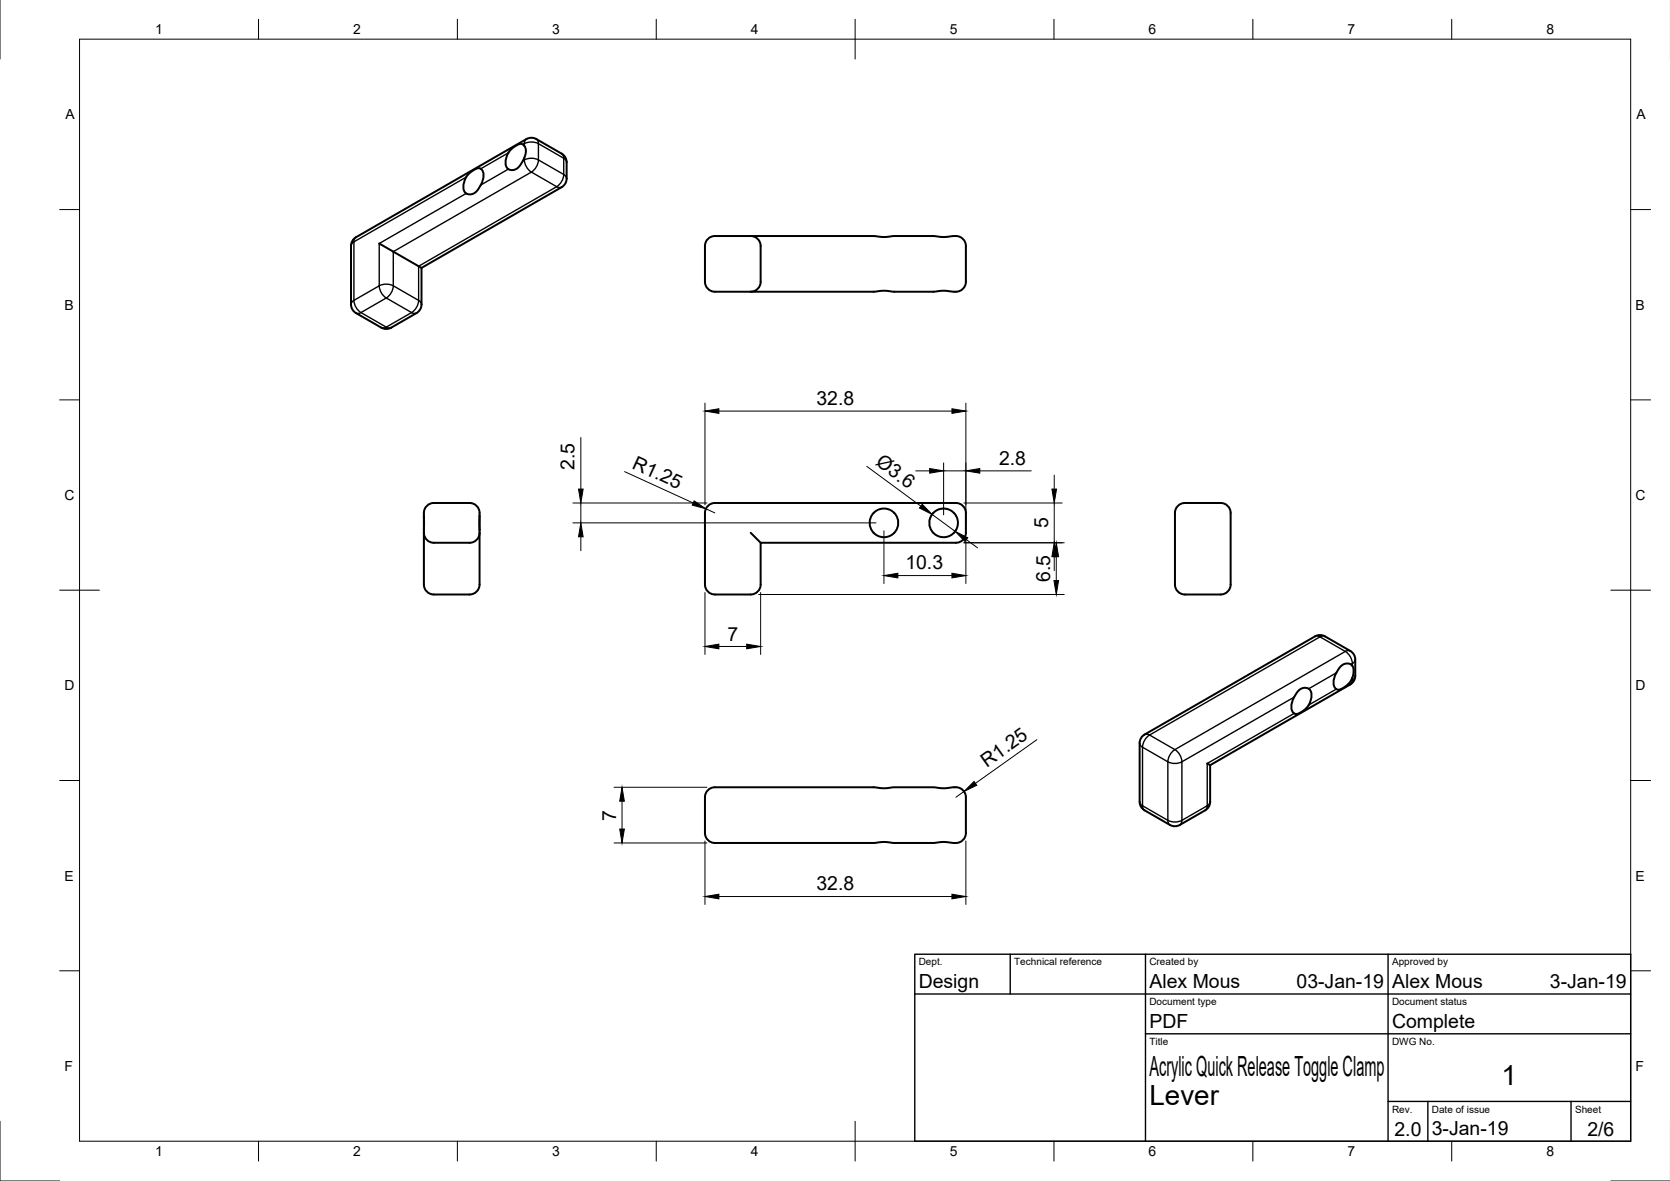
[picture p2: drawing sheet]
<svg xmlns="http://www.w3.org/2000/svg" width="420mm" height="297mm" viewBox="0 0 420 297" stroke-linecap="round" stroke-linejoin="round" font-family="sans-serif">
<!-- layer: Visible -->
<g fill="none" stroke="#000" stroke-width=".5">
<path d="M128.4 37.7l1.6-1.1 1.2-.4 .8 .6 .3 1.4-.5 1.7-1.2 2.1-1.2 .7h-1.3a1.62 1.62 0 0 1-.9-2.1l.3-1.4zM89.1 60l43.3-25a2.5 2.5 0 0 1 2.5 0l6.4 3.6a2.49 2.49 0 0 1 1.3 2.2v4.1a2.49 2.49 0 0 1-1.3 2.2l-35.2 20.3v9.2a2.5 2.5 0 0 1-1.3 2.1l-6.4 3.7a2.51 2.51 0 0 1-2.5 0l-6.3-3.7a2.5 2.5 0 0 1-1.3-2.1v-14.8a2.5 2.5 0 0 1 .8-1.8zM117.9 43.8l1.8-1.3 1.1-.1a1.59 1.59 0 0 1 .8 2l-.3 1.4-1.4 2.3-1.1 .7h-1.3a1.63 1.63 0 0 1-.9-2.1l.3-1.4zM178.3 59.9l1-.5h.6h40l2.4 .2 2.6-.2h10l2.4 .2 2.5-.2a2.69 2.69 0 0 1 3.2 2.5v9a2.73 2.73 0 0 1-3.3 2.5l-2.4-.3-2.4 .3h-10l-2.6-.3-2.4 .3h-40a2.5 2.5 0 0 1-2.5-2.5v-9a2.5 2.5 0 0 1 .9-2zM188.9 59.4a2.5 2.5 0 0 1 2.5 2.5v9a2.5 2.5 0 0 1-2.5 2.5M95.4 61.2l10.7 6.2M106.6 129.7v3.6M106.6 134a2.5 2.5 0 0 0 2.5 2.5h9.1a2.5 2.5 0 0 0 2.5-2.5M120.7 129.7a2.61 2.61 0 0 0-2.5-3.2h-9.1a2.92 2.92 0 0 0-2.4 3.7l-.1 3.8M120.7 129.7v3.6M120.7 133.3v13.7a2.5 2.5 0 0 1-2.5 2.5h-9.1a2.5 2.5 0 0 1-2.5-2.5v-13M178.3 127.1l1-.5 .6-.1h60.6a2.5 2.5 0 0 1 2.5 2.5v5a2.5 2.5 0 0 1-2.5 2.5h-49.1v10.5a2.5 2.5 0 0 1-2.5 2.5h-9a2.5 2.5 0 0 1-2.5-2.5v-18a2.5 2.5 0 0 1 .9-1.9z"/>
<path d="M188.9 134l2.5 2.5M296.5 127.1l1-.5 .6-.1h9a2.5 2.5 0 0 1 2.5 2.5v18a2.5 2.5 0 0 1-2.5 2.5h-9a2.5 2.5 0 0 1-2.5-2.5v-18a2.5 2.5 0 0 1 .9-1.9zM326.7 173.7l1.1-.7 1.2 .1a1.63 1.63 0 0 1 1 2.1l-.4 1.4-.9 1.4-1.8 1.3-.7 .3-.4-.1a1.62 1.62 0 0 1-.9-2l.7-2.2zM337.3 167.6l1.2-.7 1.4 .2 .6 .8v1.6l-.5 1.5-.8 1.1-1.7 1.2-1.1 .1a1.62 1.62 0 0 1-.9-2l.4-1.4zM341 170v-4.1a2.5 2.5 0 0 0-1.3-2.2l-6.3-3.6a2.5 2.5 0 0 0-2.5 0l-42.9 24.6a2.5 2.5 0 0 0-1.3 2.2v14.7a2.5 2.5 0 0 0 1.3 2.2l6.3 3.7a2.51 2.51 0 0 0 2.5 0l6.4-3.7a2.49 2.49 0 0 0 1.3-2.2v-9.1M341 170a2.5 2.5 0 0 1-1.3 2.1l-35.2 20.4M178.3 198.6l1-.5 .6-.1h40l2.4 .3 2.6-.3h10l2.4 .3 2.5-.3a2.69 2.69 0 0 1 3.2 2.5v9a2.73 2.73 0 0 1-3.3 2.5l-2.4-.2-2.4 .2h-10l-2.6-.2-2.4 .2h-40a2.5 2.5 0 0 1-2.5-2.5v-9a2.5 2.5 0 0 1 .9-1.9zM303.7 192l.8 .5"/>
<circle cx="222.4" cy="131.5" r="3.6"/>
<circle cx="237.4" cy="131.5" r="3.6"/>
</g>
<!-- layer: Visible Narrow -->
<g fill="none" stroke="#000" stroke-width=".35">
<path d="M127.9 38.4l-7 4.1M131.9 36.1v.6M131.9 39.7v.5M131.9 36.1l-.3 .2M131.9 36.1a3.9 3.9 0 0 1 3.6 0M132.4 35l-.3 .4-.2 .7M134.9 35l.4 .4 .2 .7M135.5 36.1v4.1M135.5 36.1l6.3 3.7M141.3 38.6l.4 .5 .1 .7M141.8 39.8l.6 .5 .2 .5M141.8 39.8v4.1"/>
<path d="M89.6 59.7l-.4 .4-.2 .7M117.3 48.7l-21.9 12.5v10.7M117.3 44.6l-28.3 16.2M127.9 42.5l-7 4M131.9 40.2a3.9 3.9 0 0 0 1.8 3.1M131.9 40.2l-.3 .2M131.9 40.2a3.9 3.9 0 0 1 3.6 0M133.7 43.3l-34.8 20v8.6M133.7 43.3l6.4 3.7-34.8 20v8.6M135.5 40.2l6.3 3.7M135.5 40.2a3.9 3.9 0 0 1-1.8 3.1M141.8 43.9l.6 .5 .2 .5"/>
<path d="M141.8 43.9a3.9 3.9 0 0 1-1.7 3.1l.6 .2 .6-.1M89 60.8v14.8M89 75.6a3.9 3.9 0 0 0 1.8 3M89 60.8l-.5 .5-.2 .5M89 75.5l-.5 .5-.2 .6M90.8 78.6l6.4 3.7M90.8 78.6l-.7 .2-.5-.1M95.4 71.9a3.9 3.9 0 0 0 1.8 3M95.4 71.9l-6.4 3.7M95.4 71.9a3.9 3.9 0 0 1 3.6 0M97.2 74.9l-6.4 3.7M97.2 74.9l6.3 3.7"/>
<path d="M98.9 71.9l6.4 3.7M99 71.9a3.9 3.9 0 0 1-1.8 3M103.5 78.6l-6.3 3.7M103.6 78.6l.6 .2 .6-.1M105.3 75.5l.6 .5 .2 .6M105.3 75.6a3.9 3.9 0 0 1-1.7 3M97.2 82.3l.7 .2 .5-.1M97.2 82.3l-.7 .2-.6-.1M325.6 179.4l-21.9 12.6v10.7M325.6 175.3l-28.2 16.3M330.9 160.1l.5-.2 .7 .3M332.1 160.2l-42.9 24.7 6.4 3.6"/>
<path d="M332.1 160.2l6.4 3.6M333.4 160.1l-.6-.2-.7 .3M336.2 173.3l-6.9 4M336.2 169.2l-6.9 4M338.5 163.8l-42.9 24.7M338.5 163.8a3.9 3.9 0 0 1 1.7 3.1M339.7 163.7l-.6-.1-.6 .2M340.2 171l-.3 .2M340.2 166.9v.6M340.2 170.5v.5M340.2 166.9l-.3 .2M340.2 171l-.1 .7-.4 .4"/>
<path d="M341 170l-.2 .5-.6 .5M341 165.9l-.2 .5-.6 .5M286.7 186.9l.2 .6 .6 .4M287.5 187.9v14.8M287.5 187.9l6.3 3.7M288 184.7l.5-.1 .7 .3a3.9 3.9 0 0 0-1.7 3M293.8 191.6v14.7M293.8 191.6a3.9 3.9 0 0 0 3.6 0M295.6 188.5a3.9 3.9 0 0 0-1.8 3.1M295.6 188.5a3.9 3.9 0 0 1 1.8 3.1M297.4 191.6v14.7M286.7 201.6l.2 .6 .6 .5"/>
<path d="M287.5 202.7l6.3 3.6M287.5 202.7l.1 .7 .4 .4M293.8 206.3l.2 .7 .3 .5M293.8 206.3a3.9 3.9 0 0 0 3.6 0M297.4 206.3l-.2 .7-.4 .5M303.7 202.7l-6.3 3.6M303.7 202.7l-.1 .7-.4 .4M304.5 201.6l-.2 .6-.6 .5"/>
</g>
<!-- layer: Border -->
<g fill="none" stroke="#000" stroke-width=".25">
<path d="M0 -.1v15M20 9.9h390.3v277.1h-390.3zM65 4.8v5.1M115.1 4.8v5.1M165.1 4.8v5.1M215.1 4.8v10.1M265.2 4.8v5.1M315.2 4.8v5.1M365.2 4.8v5.1M15 52.7h5M410.3 52.7h5M15 100.6h5"/>
<path d="M410.3 100.6h5M15 148.4h10M405.3 148.4h10M15 196.3h5M410.3 196.3h5M15 244.2h5M410.3 244.2h5M0 282v15h15M65 287v5M115.1 287v5M165.1 287v5M215.1 282v10"/>
<path d="M265.2 287v5M315.2 287v5M365.2 287v5M405.3 297h14.9"/>
</g>
<!-- layer: TitleBlock -->
<path d="M230.2 240h180.1v47h-180.1zM230.2 250h180.1M254.2 240v10M288.2 240v47M349.2 240v47M288.2 260h122.1M349.2 277h61.1M359.2 277v10M395.3 277v10" fill="none" stroke="#000" stroke-width=".35"/>
<!-- layer: Dimensions -->
<g fill="none" stroke="#000" stroke-width=".25">
<path d="M146.1 110v13M157.1 118.6l17.3 7.9M177.4 101.4v25.6M180.9 103.4h58.6M218.1 117.3l13.6 10M230.4 118.4h3.5M237.4 116.4v13.1M237.4 118.4h5.6M243 101.4v30.6M246.5 118.4h13M265.2 119.5v3.5M144.1 126.5h33.8"/>
<path d="M144.1 131.5h76.3M146.1 126.5v5M146.1 135v3.5M177.6 128l2.3 1M222.4 133.5v13.3M234.5 129.4l5.8 4.2M238.3 128a3.6 3.6 0 0 0-4.5 3.2M242.5 126.5h24.7M242.5 136.5h25.3M243 136v10.8M243.1 135.7l2.8 2.1M265.2 126.5v10"/>
<path d="M177.4 149v15.6M190.9 149.5h76.9M191.4 149v15.6M225.9 144.8h13.6M265.2 140v3.5M265.7 140v6M180.9 162.6h7M154.5 198h23.4M242.5 199.1l-2 1.4M260.9 186l-15.5 11M154.5 212h23.4M156.5 201.5v7"/>
<path d="M177.4 211.5v16M243 211.5v16M180.9 225.5h58.6"/>
</g>
<g fill="#000" stroke="#000" stroke-width=".25">
<path d="M177.4 103.4l3.5-.6v1.2zM233.9 117.8l3.5 .6-3.5 .6zM239.5 102.8l3.5 .6-3.5 .6zM243 118.4l3.5-.6v1.2zM146.1 131.5l.6 3.5h-1.2zM145.5 123h1.2l-.6 3.5zM174.6 126l3 2-3.4-1zM232 126.8l2.5 2.6-3.2-1.6zM240.3 133.6l3.2 1.7-.7 .9zM264.7 123h1.1l-.6 3.5zM222.4 144.8l3.5-.6v1.2zM239.5 144.2l3.5 .6-3.5 .6z"/>
<path d="M265.2 136.5l.6 3.5h-1.1zM265.2 146h1.1l-.6 3.5zM265.7 136.5l.6 3.5h-1.1zM177.4 162.6l3.5-.6v1.2zM187.9 162l3.5 .6-3.5 .6zM242.5 199.1l2.6-2.5 .6 .9zM156.5 198l.6 3.5h-1.2zM155.9 208.5h1.2l-.6 3.5zM177.4 225.5l3.5-.6v1.2zM239.5 224.9l3.5 .6-3.5 .6z"/>
</g>
<g font-size="7">
<text x="289.2" y="270.5">Acrylic Quick Release Toggle Clamp</text>
<text x="377.8" y="272.9">1</text>
<text x="289.2" y="278">Lever</text>
</g>
<g font-size="4.9">
<text x="205.4" y="101.8">32.8</text>
<text x="144.6" y="118.1" transform="rotate(-90 144.6 118.1)">2.5</text>
<text x="158.8" y="117.7" transform="rotate(25 158.8 117.7)">R1.25</text>
<text x="220.1" y="116.7" transform="rotate(36 220.1 116.7)">Ø3.6</text>
<text x="251.4" y="116.9">2.8</text>
<text x="263.7" y="132.9" transform="rotate(-90 263.7 132.9)">5</text>
<text x="227.8" y="143.2">10.3</text>
<text x="264.2" y="146.4" transform="rotate(-90 264.2 146.4)">6.5</text>
<text x="183" y="161.1">7</text>
<text x="248.3" y="193.1" transform="rotate(-35 248.3 193.1)">R1.25</text>
<text x="155" y="206.4" transform="rotate(-90 155 206.4)">7</text>
<text x="205.4" y="223.9">32.8</text>
<text x="231.2" y="248.5">Design</text>
<text x="289.2" y="248.5">Alex Mous</text>
<text x="326.2" y="248.5">03-Jan-19</text>
<text x="350.2" y="248.5">Alex Mous</text>
<text x="390" y="248.5">3-Jan-19</text>
<text x="289.2" y="258.5">PDF</text>
<text x="350.2" y="258.5">Complete</text>
<text x="350.8" y="285.7">2.0</text>
<text x="360.2" y="285.5">3-Jan-19</text>
<text x="399.4" y="285.7">2/6</text>
</g>
<g font-size="3.5">
<text x="39" y="8.6">1</text>
<text x="88.9" y="8.6">2</text>
<text x="138.9" y="8.6">3</text>
<text x="188.9" y="8.6">4</text>
<text x="239" y="8.6">5</text>
<text x="288.9" y="8.6">6</text>
<text x="339" y="8.6">7</text>
<text x="389.1" y="8.6">8</text>
<text x="16.4" y="30">A</text>
<text x="411.7" y="30">A</text>
<text x="16.2" y="77.9">B</text>
<text x="411.5" y="77.9">B</text>
<text x="16.3" y="125.8">C</text>
<text x="411.5" y="125.8">C</text>
<text x="16.2" y="173.6">D</text>
<text x="411.5" y="173.6">D</text>
<text x="16.3" y="221.5">E</text>
<text x="411.5" y="221.5">E</text>
<text x="16.3" y="269.4">F</text>
<text x="411.5" y="269.4">F</text>
<text x="39" y="290.8">1</text>
<text x="88.9" y="290.8">2</text>
<text x="138.9" y="290.8">3</text>
<text x="188.9" y="290.8">4</text>
<text x="239" y="290.8">5</text>
<text x="288.9" y="290.8">6</text>
<text x="339" y="290.8">7</text>
<text x="389.1" y="290.8">8</text>
</g>
<g font-size="2.5">
<text x="231.2" y="242.8">Dept.</text>
<text x="255.2" y="242.8">Technical reference</text>
<text x="289.2" y="242.8">Created by</text>
<text x="350.2" y="242.8">Approved by</text>
<text x="289.2" y="252.8">Document type</text>
<text x="350.2" y="252.8">Document status</text>
<text x="289.2" y="262.8">Title</text>
<text x="350.2" y="262.8">DWG No.</text>
<text x="350.2" y="279.8">Rev.</text>
<text x="360.2" y="279.8">Date of issue</text>
<text x="396.3" y="279.8">Sheet</text>
</g>
</svg>
